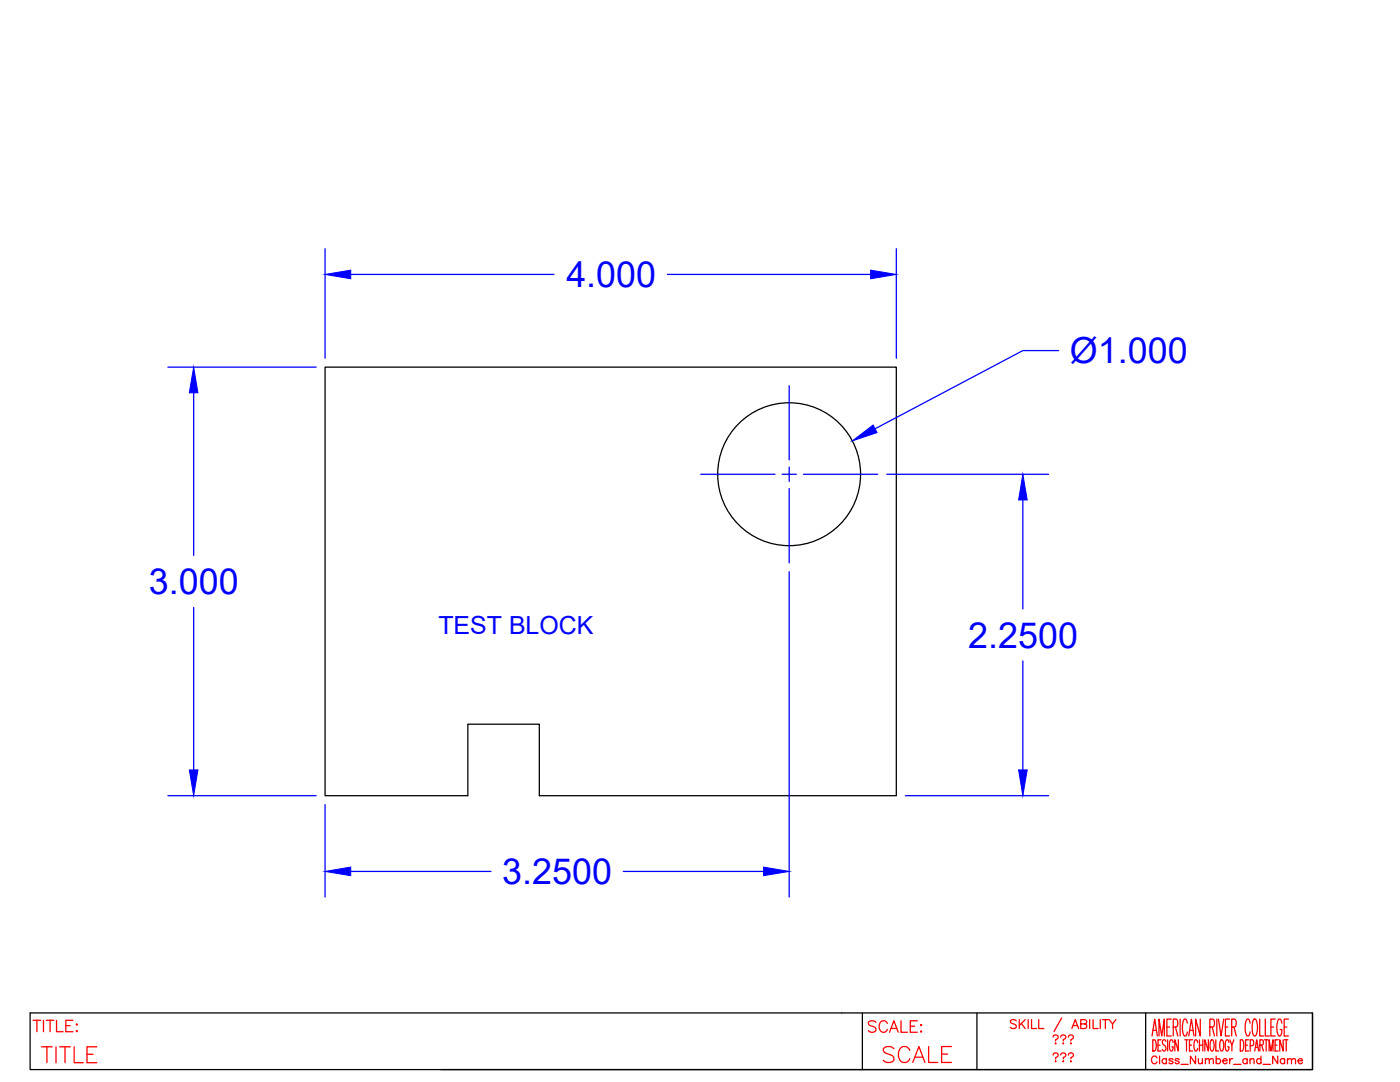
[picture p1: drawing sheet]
<svg xmlns="http://www.w3.org/2000/svg" width="279mm" height="216mm" viewBox="0 0 279 216" stroke-linecap="round" stroke-linejoin="round" font-family="sans-serif">
<!-- layer: Geo -->
<g fill="none" stroke="#000" stroke-width=".25">
<path d="M64.9 73.3h114v85.5h-71.3v-14.3h-14.2v14.3h-28.5z"/>
<circle cx="157.5" cy="94.6" r="14.3"/>
</g>
<!-- layer: Dim - Text -->
<g fill="none" stroke="#00f" stroke-width=".25">
<path d="M64.9 49.6v21.9M70 54.8h40.6M133.2 54.8h40.6M178.9 49.6v21.9M33.5 73.3h29.6M38.7 78.4v32.4M157.5 77v14.8M211.3 70h-7.2l-29.5 15.6M139.8 94.6h14.9M156.1 94.6h2.8M157.5 93.2v2.9M157.5 97.5v14.8"/>
<path d="M160.4 94.6h14.8M177 94.6h32.3M204.1 99.8v21.7M157.5 114.1v64.9M38.7 121.2v32.4M204.1 131.9v21.7M33.5 158.8h29.6M180.7 158.8h28.6M64.9 160.5v18.5M70 173.9h28M124.4 173.9h28"/>
</g>
<g fill="#00f" stroke="#00f" stroke-width=".2">
<path d="M64.9 173.9l5.1-.9v1.7z"/>
<path d="M152.4 173l5.1 .9-5.1 .8z"/>
<path d="M203.3 153.6h1.7l-.9 5.2z"/>
<path d="M204.1 94.6l.9 5.2h-1.7z"/>
<path d="M170.1 88l4.1-3.2 .8 1.5z"/>
<path d="M37.8 153.6h1.7l-.8 5.2z"/>
<path d="M38.7 73.3l.8 5.1h-1.7z"/>
<path d="M64.9 54.8l5.1-.9v1.7z"/>
<path d="M173.8 53.9l5.1 .9-5.1 .8z"/>
</g>
<!-- layer: Border -->
<path d="M6 202.1h255.9v11.3h-255.9zM172.1 202.1v11.3M195 202.1v11.3M228.6 202.1v11.3M261.9 202.1v11.3h-173.9" fill="none" stroke="#000" stroke-width=".25"/>
<!-- layer: Text -->
<g fill="none" stroke="#f00" stroke-width=".25">
<path d="M229.9 206.7l.5-3.4 .6 3.4M230.1 207.5h.3a1.86 1.86 0 0 1 0 2.2h-.3zM230.1 205.6h.7M231.1 208.6h.4M231.3 206.7v-3.4l.5 3.4 .6-3.4v3.4M231.7 207.5h-.6v2.2h.6M232.7 207.8l-.1-.2a.48 .48 0 0 0-.6 .2 .48 .48 0 0 0 .2 .6 .66 .66 0 0 1 .5 .7 .66 .66 0 0 1-.5 .6l-.2-.3M232.9 204.9h.5M233 207.5v2.2M233.7 203.3h-.8v3.4h.8M234.1 208a.45 .45 0 0 0-.4-.5 2.18 2.18 0 0 0 0 2.2 .44 .44 0 0 0 .4-.5v-.3h-.2M234.1 204.9h.6l.3-.3 .1-.6-.2-.5-.2-.2h-.6v3.4"/>
<path d="M234.6 204.9l.5 1.8M235.2 207.5v2.2l-.7-2.2v2.2M235.5 203.3v3.4M236.5 207.5h.6M236.8 207.5v2.2M237 204.2l-.2-.7-.4-.2a3.7 3.7 0 0 0 0 3.4 .65 .65 0 0 0 .6-.8M237.2 206.7l.6-3.4 .5 3.4M237.4 208.6h.4M237.4 205.6h.7M238 207.5h-.6v2.2h.6M239 208a.45 .45 0 0 0-.4-.5 2.18 2.18 0 0 0 0 2.2 .44 .44 0 0 0 .4-.5M239.4 208.6h.7"/>
<path d="M239.4 207.5v2.2M239.5 203.3v3.4l-.9-3.4v3.4M240.1 207.5v2.2M241.2 207.5v2.2l-.7-2.2v2.2M241.4 204.9h.6a1.07 1.07 0 0 0 0-1.6h-.6v3.4M241.7 207.6l.1-.1a.45 .45 0 0 1 .4 .5v1.2a.44 .44 0 0 1-.4 .5 2.3 2.3 0 0 1-.1-2.1zM241.9 204.9l.5 1.8M242.6 207.5v2.2h.6M242.8 203.3v3.4M243.2 203.3l.5 3.4 .5-3.4M243.7 207.5a.45 .45 0 0 1 .5 .5v1.2a.44 .44 0 0 1-.5 .5 2.16 2.16 0 0 1 0-2.2zM244.6 204.9h.5"/>
<path d="M245.3 208a.45 .45 0 0 0-.5-.5 2.18 2.18 0 0 0 0 2.2 .44 .44 0 0 0 .5-.5v-.3h-.3M245.4 203.3h-.8v3.4h.8M245.4 207.5l.5 1.1v1.1M245.8 204.9h.6l.3-.3v-.9l-.3-.4h-.6v3.4M246.3 207.5l-.4 1.1M246.3 204.9l.4 1.8M247.5 207.5h.4a1.95 1.95 0 0 1 0 2.2h-.4zM248.6 208.6h.4M249.2 207.5h-.6v2.2h.6M249.5 204.2l-.3-.9a.64 .64 0 0 0-.6 .9v1.7a.67 .67 0 0 0 .6 .8l.3-.8M249.5 208.7h.5l.1-.3 .1-.5-.2-.4h-.5v2.2M250.3 203.3h.2a3.5 3.5 0 0 1 0 3.4 .65 .65 0 0 1-.5-.8l-.1-1.3 .1-.8z"/>
<path d="M250.4 209.7l.4-2.2 .4 2.2M250.5 209h.5M251.4 203.3v3.4h.8M251.4 208.6h.5l.2-.3v-.6l-.2-.2h-.5v2.2M251.8 208.6l.3 1.1M252.3 207.5h.7M252.5 203.3v3.4h.8M252.7 207.5v2.2M253.3 209.7v-2.2l.4 2.2 .4-2.2v2.2M253.6 204.9h.6M254.5 208.6h.4M254.5 203.3h-.9v3.4h.9"/>
<path d="M255.1 207.5h-.6v2.2h.6M255.8 204.2l-.3-.9a.64 .64 0 0 0-.6 .9v1.7a.68 .68 0 0 0 .6 .8l.3-.8v-.5h-.3M256.1 207.5v2.2l-.7-2.2v2.2M256.3 204.9h.5M256.3 207.5h.7M256.7 207.5v2.2M257.1 203.3h-.8v3.4h.8"/>
</g>
<!-- layer: BORDER_TEXT -->
<g fill="none" stroke="#f00" stroke-width=".25">
<path d="M6.6 203.6h1.5M7.4 203.6v2.3M8.7 203.6v2.3M9.2 203.6h1.6M10 203.6v2.3M11.3 203.6v2.3h1.3M13.1 204.7h.9M14.6 203.6h-1.5v2.3M15.2 205.8l.1-.1 .1 .1-.1 .1zM15.3 204.3l.1 .1-.1 .2-.1-.2zM202.8 203.7a.67 .67 0 0 0-.6-.3 .67 .67 0 0 0-.6 .5l.2 .2 .8 .4 .2 .5a.78 .78 0 0 1-1.2 0M203.4 203.5v1.7"/>
<path d="M203.8 204.2l.8 1M204.6 203.5l-1.2 1.1M205.2 203.5v1.7M205.9 203.5v1.7h1M207.3 203.5v1.7h1M211.9 203.1l-1.5 2.7M213.9 205.2l.7-1.7 .7 1.7M215.7 204.3l1-.1 .2-.2-.1-.4-.3-.1h-.8v1.7h.8a.47 .47 0 0 0 .4-.4 .47 .47 0 0 0-.4-.5M217.5 203.5v1.7M218.1 203.5v1.7h1.1M219.6 203.5v1.7M220 203.5h1.2"/>
<path d="M220.6 203.5v1.7M221.4 203.5l.6 .8v.9M222.7 203.5l-.7 .8M230.9 211.1a.57 .57 0 0 0-.6-.4 .57 .57 0 0 0-.5 .6v.4a.56 .56 0 0 0 .5 .6 .56 .56 0 0 0 .6-.4M231.4 210.7v1.6M232.8 211.5a.48 .48 0 0 0-.7-.1 .48 .48 0 0 0 0 .7 .48 .48 0 0 0 .7-.1M232.8 211.2v1.1M234.1 211.5a.38 .38 0 0 0-.4-.3 .38 .38 0 0 0-.3 .4l.6 .2 .1 .2a.45 .45 0 0 1-.8 0M235.3 211.5l-.3-.3-.4 .1-.1 .2 .7 .3 .1 .2a.45 .45 0 0 1-.8 0M235.7 212.4h1.4M238.6 210.7v1.6l-1-1.6v1.6M239.2 211.2v1l.4 .1 .4-.3"/>
<path d="M240 211.2v1.1M240.6 211.5l.3-.3 .4 .1v1M240.6 211.2v1.1M241.3 211.5l.4-.3 .4 .1v1M242.7 211.5a.49 .49 0 0 1 .7-.1 .49 .49 0 0 1 0 .7 .49 .49 0 0 1-.7-.1M242.7 210.7v1.6M244 211.7h.9a.48 .48 0 0 0-.8-.4 .48 .48 0 0 0 .1 .9 .42 .42 0 0 0 .7-.2M245.4 211.2v1.1M246 211.2a.5 .5 0 0 0-.6 .5M246.2 212.4h1.5M248.9 211.5a.48 .48 0 0 0-.7-.1 .48 .48 0 0 0 0 .7 .48 .48 0 0 0 .7-.1M248.9 211.2v1.1"/>
<path d="M249.5 211.5l.3-.3 .4 .1 .1 1M249.5 211.2v1.1M251.7 211.5a.48 .48 0 0 0-.8-.1 .48 .48 0 0 0 0 .7 .48 .48 0 0 0 .8-.1M251.7 210.7v1.6M252.1 212.4h1.4M255 210.7v1.6l-1-1.6v1.6M256.4 211.5a.48 .48 0 0 0-.7-.1 .48 .48 0 0 0 0 .7 .48 .48 0 0 0 .7-.1M256.4 211.2v1.1M256.9 211.5l.4-.3 .4 .1v1M256.9 211.2v1.1M257.7 211.5l.4-.3 .4 .1 .1 1M259.1 211.7h.8a.48 .48 0 0 0-.7-.4 .48 .48 0 0 0 .1 .9 .43 .43 0 0 0 .6-.2"/>
</g>
<g font-size="7.2" fill="#00f">
<text x="113" y="57.3">4.000</text>
<text x="213.5" y="72.4">Ø1.000</text>
<text x="29.7" y="118.5">3.000</text>
<text x="193.2" y="129.2">2.2500</text>
<text x="100.2" y="176.4">3.2500</text>
</g>
<g font-size="6.6" fill="#f00">
<text x="7.4" y="213.4">TITLE</text>
<text x="175.3" y="213.1">SCALE</text>
</g>
<text font-size="5.3" fill="#f00" x="172.5" y="207.1">SCALE:</text>
<text font-size="5" fill="#00f" x="87.5" y="126.6">TEST BLOCK</text>
<g font-size="4.9" fill="#f00">
<text x="209.2" y="209.5">???</text>
<text x="209.2" y="213.1">???</text>
</g>
</svg>
